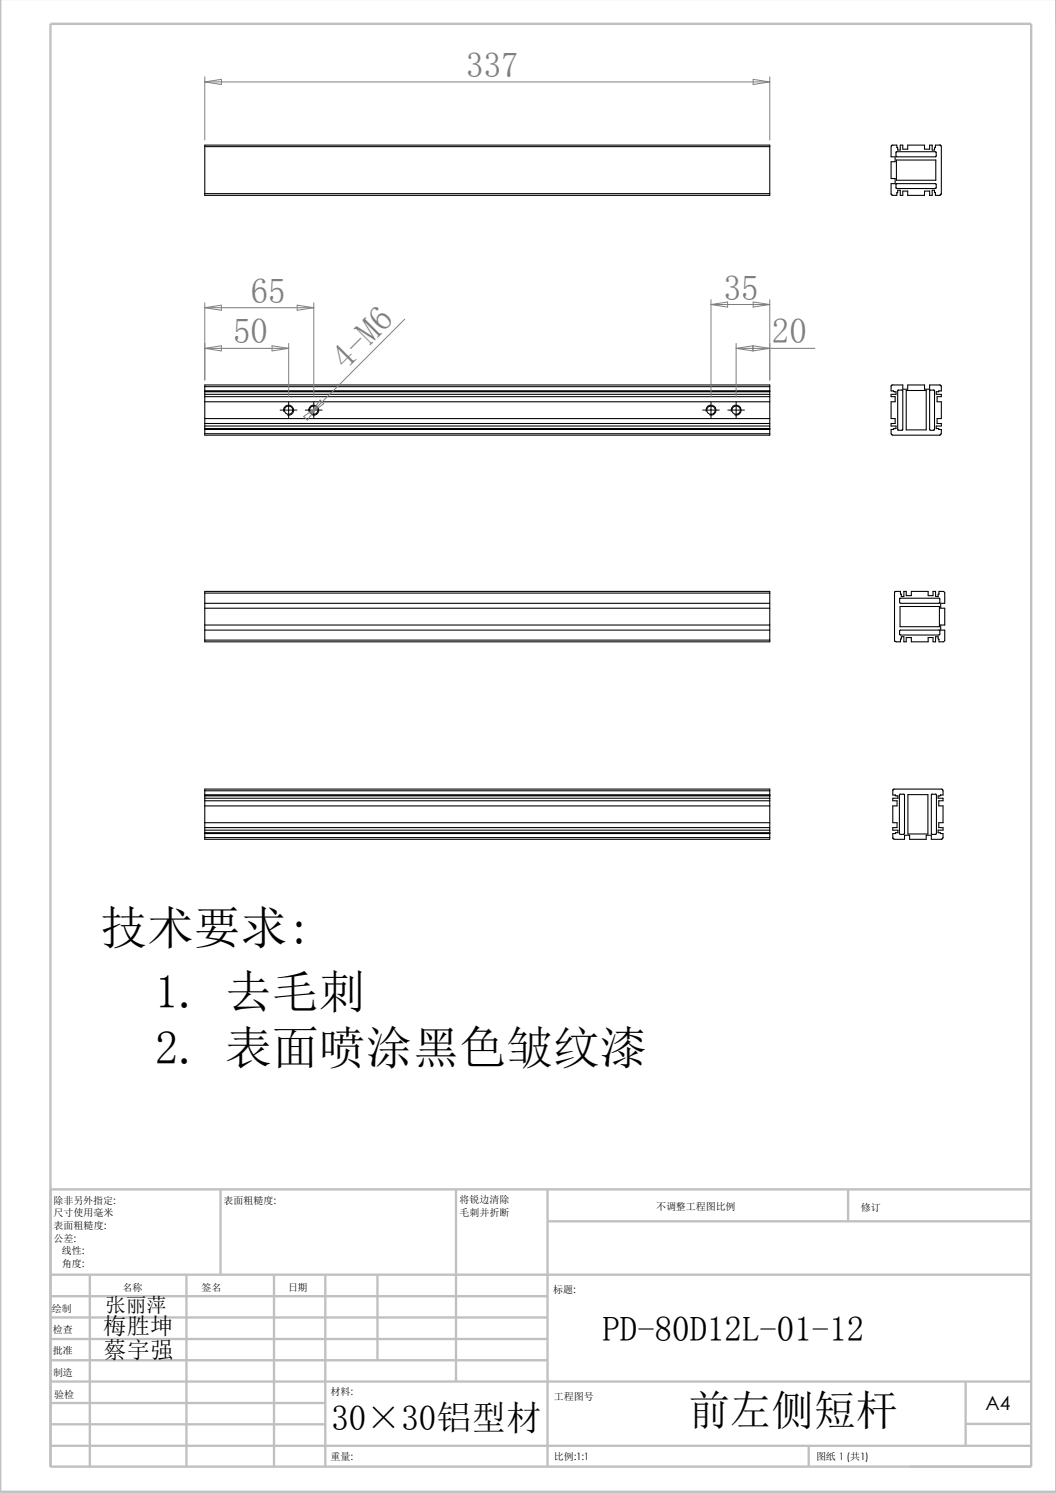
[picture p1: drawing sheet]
<svg xmlns="http://www.w3.org/2000/svg" width="210mm" height="297mm" viewBox="0 0 210 297" stroke-linecap="round" stroke-linejoin="round" font-family="sans-serif">
<g fill="none" stroke="#c0c0c0" stroke-width=".47">
<path d="M0 -.1v296.9h210M10 4.7h195.1v287.1h-195.1zM43.9 236.6v17M90.7 236.6v38.2M108.9 236.6v55.2M168.7 236.5v6.4M205.1 236.6h-195v55.2M10.1 257.9h98.8M10.1 253.6h195M17.9 253.6v38.2M37.1 253.6v38.2M54.5 253.6v38.2"/>
<path d="M64.7 253.6v38.2M75.1 253.6v17M108.9 243h96.2M10.1 262.1h98.8M10.1 266.4h98.8M10.1 270.6h98.8M10.1 274.8h195M10.1 279.1h54.6M192 274.7v12.8M10.1 283.3h54.6M10.1 287.6h195M160.8 287.5v4.3"/>
<path d="M192 283.3h13.1"/>
</g>
<g fill="none" stroke="#000" stroke-width=".21">
<path d="M40.7 29.2v-.3h112.4v.3M40.7 38.5v.4h112.4v-.4M40.7 29.2h112.4M40.7 38.5h112.4M40.7 29.2v9.3M153.1 29.2v9.3M177.2 29.2v2h.8v1h-.8v3.3h.8v1h-.8v2.2l1.2 .2 .1-1.1h.5v1.1h.5v-.9h1v.9h3.4v-.9h1v.9h.5v-1.1h.4v.4l.2 .2M177.2 29.2l.2-.3h1l.1 .9h.5v-.9h.5v.8h1v-.8h3.4v.8h1v-.8h.5v.9h.4v-.3l.2-.2M178.2 30.2h7.9l.1 .8-.2 .2h-7.7l-.1-.2zM178.2 36.6l7.9-.1 .1 .8-.2 .2h-7.6l-.2-.1zM178.3 31.8h7.8v4.1h-7.8zM186 38.4h.1"/>
<path d="M186 29.3h.1M186.9 28.8l.2 .1 .1 .3v9.3l-.3 .4h-.9v-.5M186.9 28.9h-.9v.4M40.7 76.9v-.3h112.4v.3M40.7 77.8v.1M40.7 76.9v.9M40.7 77.9v7.4M40.7 76.9h112.4M40.7 77.8h112.4M40.7 78.4h112.4M40.7 78.9h112.4M40.7 79.9h112.4"/>
<path d="M40.7 77.9h112.4M153.1 77.8v.1M153.1 76.9v.9M153.1 77.9v7.4M178.5 77.6h1v.2v7.6l-.1 .2-.9-.1zM180.2 77.7h4v7.8h-4zM184.9 77.6h.9v.2v7.6l-.1 .2-.8-.1zM40.7 86.3v.3h112.4v-.3M40.7 85.3v.1M40.7 85.4v.9M40.7 83.3h112.4M40.7 84.8h112.4"/>
<path d="M40.7 84.2h112.4M40.7 86.3h112.4M40.7 85.4h112.4M40.7 85.3h112.4M153.1 85.3v.1M153.1 85.4v.9M177.2 86.3v-.9l1-.1v-.5h-1v-.6h.8v-.9h-.8v-3.4h.8v-1h-.8v-.5h1v-.5l-1-.1 .1-1.2h2.2v.8h1v-.8h3.4v.8h1v-.8l2.2 .1 .1 1.1-1 .1v.5h1v.5h-.8v1h.8v3.4h-.8v.9h.8v.6h-1v.5l1 .1v.9l-.2 .2-9.5 .1-.3-.3M40.7 118v-.4h112.4v.4M40.7 118v9.3M40.7 118h112.4M153.1 118v9.3M177.9 117.7l1.2-.1 .1 1.1h.5v-1.1h.5v.9h1v-.9h3.4v.9h.9v-.9h.6v1.1h.5l.1-1.1 1 .1 .2 .2v2.1h-.8v1h.8v3.3h-.8v1h.8v2.2l-.3 .2h-.9l-.1-1h-.5v1h-.6v-.9h-.9v.9h-3.4v-.9h-1v.9h-.5v-1h-.5l-.1 1-1.1-.1z"/>
<path d="M178.9 119h7.9l.1 .8-.2 .2h-7.6l-.2-.1zM40.7 127.3v.4h112.4v-.4M40.7 120h112.4M40.7 121h112.4M40.7 124.3h112.4M40.7 127.3h112.4M40.7 125.3h112.4M179 120.6h7.8v4.1h-7.8zM186.7 125.3l.2 .2v.7l-.2 .1-7.8-.1 .1-.9h7.7M40.7 157.3v-.3h112.4v.3M40.7 158.2v.1M40.7 157.3v.9"/>
<path d="M40.7 158.3v7.4M40.7 157.3h112.4M40.7 158.2h112.4M40.7 158.8h112.4M40.7 159.3h112.4M40.7 158.3h112.4M153.1 157.3v1M153.1 158.3v7.4M178 158.2l.2 .1h.4v.5h-1.1v.5h.9v1h-.9v3.4h.9v.9h-.9v.5h1.1v.6l-1.1 .1v1l.4 .2h2v-.8h1v.8h3.3v-.8h1v.8l2.2-.1 .1-1.1-.9-.1v-.6h.9v-.5h-.8v-.9h.8v-3.4h-.8v-1h.8v-.5h-.9v-.5h.3l.2-.1M178.1 158.2h-.6v-1.1l.2-.1h9.6l.2 .3v.9h-.5M178.9 158h.9l.1 .2v7.6l-.2 .2h-.7l-.1-.2zM180.6 158.1h3.9v7.8h-3.9z"/>
<path d="M185.2 158h.9l.1 .2v7.6l-.1 .2-.9-.1zM40.7 166.6v.4h112.4v-.4M40.7 165.7v.1M40.7 165.8v.8M40.7 160.3h112.4M40.7 163.7h112.4M40.7 165.1h112.4M40.7 164.6h112.4M40.7 165.8h112.4M40.7 166.6h112.4M40.7 165.7h112.4M153.1 165.7v.1"/>
<path d="M153.1 165.8v.8"/>
<circle cx="57.4" cy="81.6" r=".82"/>
<circle cx="62.4" cy="81.6" r=".84"/>
<circle cx="141.4" cy="81.6" r=".84"/>
<circle cx="146.4" cy="81.6" r=".84"/>
</g>
<path d="M57.4 79.9v3.4M62.4 79.9v3.4M141.4 79.9v3.4M146.4 79.9v3.4M55.7 81.6h3.4M56.4 81.8a.99 .99 0 0 1 .9-1.2 .99 .99 0 0 1 1.1 1.1 .99 .99 0 0 1-1.3 .8M60.7 81.6h3.4M61.4 81.8a.99 .99 0 0 1 .9-1.2 .99 .99 0 0 1 1.1 1.1 .99 .99 0 0 1-1.3 .8M139.7 81.6h3.3M140.4 81.8a.99 .99 0 0 1 .9-1.2 .99 .99 0 0 1 1.1 1.1 .99 .99 0 0 1-1.3 .8M144.7 81.6h3.3M145.4 81.8a.99 .99 0 0 1 .9-1.2 .99 .99 0 0 1 1.1 1.1 .99 .99 0 0 1-1.3 .8" fill="none" stroke="#000" stroke-width=".2"/>
<g fill="none" stroke="#808080" stroke-width=".2">
<path d="M40.7 16.3l3.3-.5v1zM40.7 15.3v12.6M40.7 16.3h112.4M149.8 15.8l3.3 .5-3.3 .5zM153.1 15.3v12.6M141.4 59.6v19.3M153.1 59.6v16M40.7 69.3l3.3-.5v1zM40.7 61.2l3.3-.5v1zM40.7 69.3h16.7M40.7 60.2v15.4M40.7 61.2h21.7"/>
<path d="M54.1 68.8l3.3 .5-3.3 .5zM57.4 68.3v10.6M59.1 60.7l3.3 .5-3.3 .5zM62.4 60.2v18.7M63.7 79.6l.7 .7-2.7 2zM80.5 63.5l-17.4 17.4M141.4 60.6h11.7M141.4 60.6l3.3-.5v1zM146.4 69.3h15.7M146.4 68.3v10.6M146.4 69.3l3.3-.5v1zM149.8 60.1l3.3 .5-3.3 .5z"/>
<path d="M149.8 68.8l3.3 .5-3.3 .5zM60.4 82.8l2.7-1.9-2 2.7zM63.1 80.9l-1.4 1.4"/>
</g>
<g font-size="9.3">
<text x="20" y="187.8">技术要求:</text>
<text x="30.9" y="200.5">1. 去毛刺</text>
<text x="30.9" y="211.6">2. 表面喷涂黑色皱纹漆</text>
</g>
<text font-size="8.4" x="136.8" y="283.4">前左侧短杆</text>
<g font-size="6.9" fill="#808080">
<text x="92.7" y="15.3">337</text>
<text x="143.9" y="59.6">35</text>
<text x="49.9" y="60.2">65</text>
<text x="46.4" y="68.3">50</text>
<text x="153.5" y="68.3">20</text>
<text x="68.8" y="73.7" transform="rotate(-45 68.8 73.7)">4-M6</text>
</g>
<g font-size="6.9">
<text x="119.8" y="266.8">PD-80D12L-01-12</text>
<text x="65.9" y="284.5">30×30铝型材</text>
</g>
<g font-size="4.6">
<text x="20.5" y="265.4">梅胜坤</text>
<text x="20.5" y="270.1">蔡宇强</text>
</g>
<text font-size="4" x="21" y="260.9">张丽萍</text>
<text font-size="3.9" x="196" y="280.4">A4</text>
<g font-size="2">
<text x="10.7" y="239.5">除非另外指定:</text>
<text x="44.5" y="239.5">表面粗糙度:</text>
<text x="91.4" y="239.4">将锐边清除</text>
<text x="10.7" y="242">尺寸使用毫米</text>
<text x="10.7" y="244.5">表面粗糙度:</text>
<text x="91.4" y="241.9">毛刺并折断</text>
<text x="130.5" y="240.8">不调整工程图比例</text>
<text x="171.2" y="241">修订</text>
<text x="10.7" y="247">公差:</text>
<text x="12.3" y="252">角度:</text>
<text x="12.3" y="249.5">线性:</text>
<text x="24.4" y="256.9">名称</text>
<text x="40.1" y="256.8">签名</text>
<text x="57.3" y="256.8">日期</text>
<text x="110" y="257.1">标题:</text>
<text x="10.3" y="261">绘制</text>
<text x="10.5" y="265.3">检查</text>
<text x="10.5" y="269.3">批准</text>
<text x="10.5" y="273.6">制造</text>
<text x="10.8" y="278">验检</text>
<text x="65.7" y="277.4">材料:</text>
<text x="110.2" y="278.5">工程图号</text>
<text x="65.7" y="290.4">重量:</text>
<text x="110.2" y="290.5">比例:1:1</text>
<text x="162.3" y="290.4">图纸 1 (共1)</text>
</g>
</svg>
